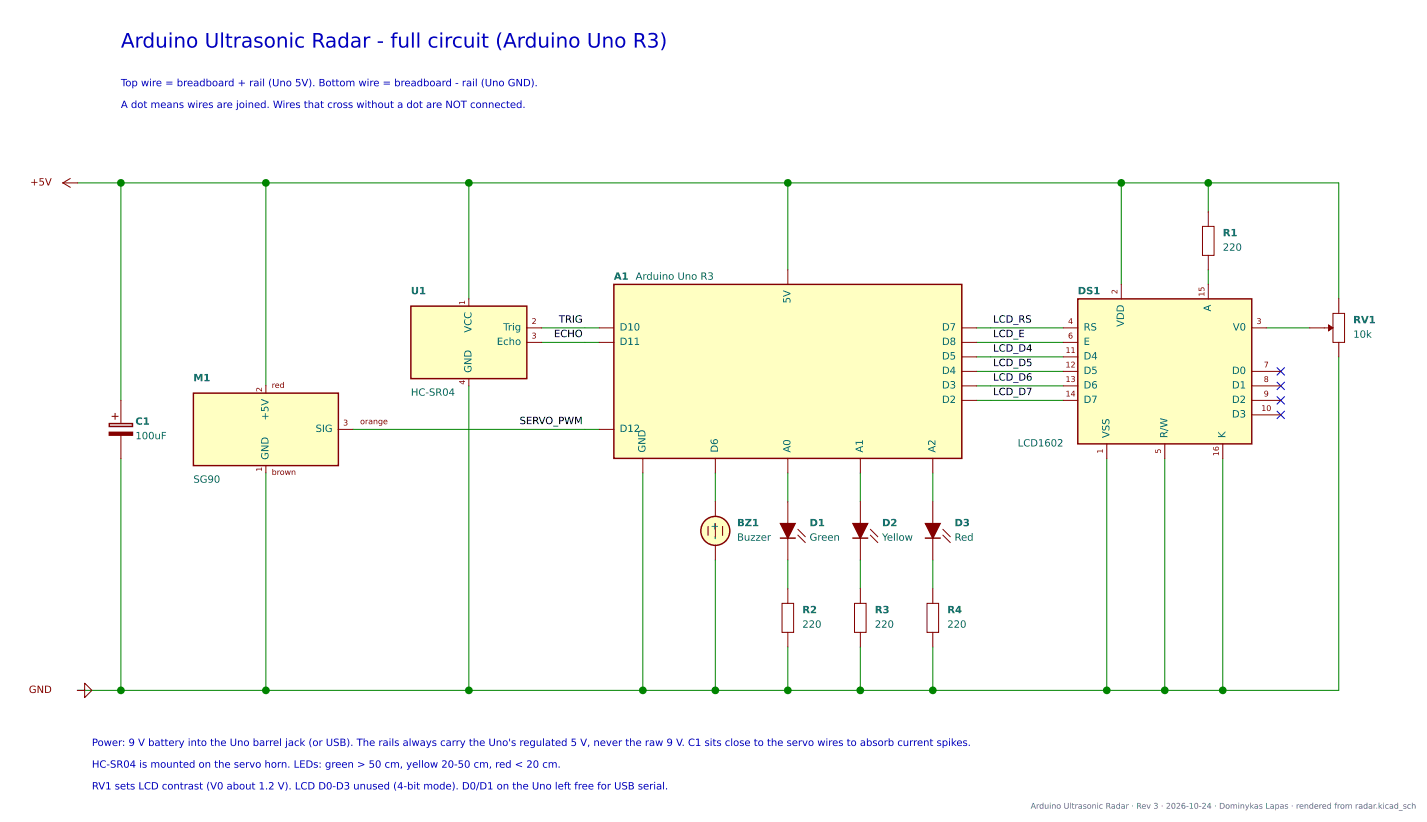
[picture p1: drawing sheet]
<svg xmlns="http://www.w3.org/2000/svg" width="250mm" height="144mm" viewBox="0 0 250 144" stroke-linecap="round" stroke-linejoin="round" font-family="sans-serif">
<g fill="none" stroke="#008400" stroke-width=".18">
<path d="M13.6 32h220.9v20.4M21.2 32v38.1M46.6 32v35.6M82.1 32v20.4M138 32v15.3M196.4 32v17.8M211.7 32v5.1M94.8 57.4h10.2M94.8 60h10.2M171 57.4h15.3M171 60h15.3M211.7 47.3v2.5"/>
<path d="M221.8 57.4h7.7M61.8 75.2h43.2M82.1 67.6v53.3M171 62.5h15.3M171 65.1h15.3M171 67.6h15.3M171 70.1h15.3M234.5 62.5v58.4h-220.9M21.2 80.3v40.6M46.6 82.8v38.1M112.6 82.8v38.1M125.3 82.8v5.1"/>
<path d="M125.3 98.1v22.8M138 82.8v5.1M138 98.1v5.1M150.7 82.8v5.1M150.7 98.1v5.1M163.4 82.8v5.1M163.4 98.1v5.1M193.9 80.3v40.6M204.1 80.3v40.6M214.2 80.3v40.6M138 113.3v7.6M150.7 113.3v7.6"/>
<path d="M163.4 113.3v7.6"/>
</g>
<g fill="#008400" stroke="#008400" stroke-width=".35">
<circle cx="21.2" cy="32" r=".5"/>
<circle cx="21.2" cy="120.9" r=".5"/>
<circle cx="46.6" cy="32" r=".5"/>
<circle cx="46.6" cy="120.9" r=".5"/>
<circle cx="82.1" cy="32" r=".5"/>
<circle cx="82.1" cy="120.9" r=".5"/>
<circle cx="112.6" cy="120.9" r=".5"/>
<circle cx="125.3" cy="120.9" r=".5"/>
<circle cx="138" cy="32" r=".5"/>
<circle cx="138" cy="120.9" r=".5"/>
<circle cx="150.7" cy="120.9" r=".5"/>
<circle cx="163.4" cy="120.9" r=".5"/>
<circle cx="193.9" cy="120.9" r=".5"/>
<circle cx="196.4" cy="32" r=".5"/>
<circle cx="204.1" cy="120.9" r=".5"/>
<circle cx="211.7" cy="32" r=".5"/>
<circle cx="214.2" cy="120.9" r=".5"/>
</g>
<path d="M223.7 64.4l1.3 1.3M223.7 67l1.3 1.2M223.7 69.5l1.3 1.3M223.7 72l1.3 1.3M225 64.4l-1.3 1.3M225 67l-1.3 1.2M225 69.5l-1.3 1.3M225 72l-1.3 1.3" fill="none" stroke="#0000c8" stroke-width=".18"/>
<g fill="#ffffc2" stroke="#840000" stroke-width=".25">
<path d="M107.5 49.8h61v30.5h-61z"/>
<path d="M72 53.6h20.3v12.7h-20.3z"/>
<path d="M33.9 68.9h25.4v12.7h-25.4z"/>
</g>
<path d="M19.1 74.2h4.1v.5h-4.1z" fill="none" stroke="#840000" stroke-width=".25"/>
<path d="M19.1 75.7h4.1v.5h-4.1z" fill="#840000" stroke="#840000" stroke-width=".25"/>
<path d="M188.8 52.4h30.5v25.4h-30.5z" fill="#ffffc2" stroke="#840000" stroke-width=".25"/>
<path d="M210.7 39.7h2v5h-2zM233.5 54.9h2.1v5.1h-2.1z" fill="none" stroke="#840000" stroke-width=".18"/>
<circle cx="125.3" cy="93" r="2.54" fill="#ffffc2" stroke="#840000" stroke-width=".25"/>
<g fill="none" stroke="#840000" stroke-width=".18">
<path d="M11 32l1.3 .8M11 32h2.6M12.3 31.3l-1.3 .7M211.7 37.1v2.6M82.1 52.4v1.2M92.3 57.4h2.5M92.3 60h2.5M105 57.4h2.5M105 60h2.5M138 47.3v2.5M168.5 57.4h2.5M168.5 60h2.5"/>
<path d="M186.3 57.4h2.5M186.3 60h2.5M196.4 49.8v2.6M211.7 44.7v2.6M211.7 49.8v2.6M219.3 57.4h2.5M229.5 57.4h4M234.5 52.4v2.5M234.5 60v2.5M19.7 72.9h1M20.2 72.4v1M21.2 70.1v4.1"/>
<path d="M21.2 76.2v4.1M46.6 67.6v1.3M59.3 75.2h2.5M82.1 66.3v1.3M105 75.2h2.5M168.5 62.5h2.5M168.5 65.1h2.5M168.5 67.6h2.5M168.5 70.1h2.5M186.3 62.5h2.5M186.3 65.1h2.5M186.3 67.6h2.5"/>
<path d="M186.3 70.1h2.5M193.9 77.8v2.5M204.1 77.8v2.5M214.2 77.8v2.5M219.3 65.1h5.1M219.3 67.6h5.1M219.3 70.1h5.1M219.3 72.7h5.1M46.6 81.6v1.2M112.6 80.3v2.5M124 92.2v1.6M125.3 80.3v2.5"/>
<path d="M125.3 87.9v2.6M125.3 91.7v2.6M125.3 95.5v2.6M126.6 92.2v1.6M138 80.3v2.5M138 87.9v3.8M138 94.3v3.8M139.8 92.7l1.3 1.3M139.8 93.8l1.3 1.2M150.7 80.3v2.5M150.7 87.9v3.8M150.7 94.3v3.8"/>
<path d="M152.5 92.7l1.3 1.3M152.5 93.8l1.3 1.2M163.4 80.3v2.5M163.4 87.9v3.8M163.4 94.3v3.8M165.2 92.7l1.3 1.3M165.2 93.8l1.3 1.2M137 105.7h2v5.1h-2zM138 103.2v2.5M138 110.8v2.5M149.7 105.7h2v5.1h-2zM150.7 103.2v2.5"/>
<path d="M150.7 110.8v2.5M162.4 105.7h2v5.1h-2zM163.4 103.2v2.5M163.4 110.8v2.5M13.6 120.9h1.2v-1.2l1.3 1.2-1.3 1.3v-1.3"/>
</g>
<path d="M232.8 56.9l.7 .5-.7 .5z" fill="#840000" stroke="#840000" stroke-width=".18"/>
<g fill="#840000" stroke="#840000" stroke-width=".25">
<path d="M136.7 91.7h2.6l-1.3 2.6z"/>
<path d="M149.4 91.7h2.6l-1.3 2.6z"/>
<path d="M162.1 91.7h2.6l-1.3 2.6z"/>
</g>
<path d="M136.7 94.3h2.6M149.4 94.3h2.6M162.1 94.3h2.6" fill="none" stroke="#840000" stroke-width=".25"/>
<text font-size="3.5" fill="#0000c2" x="21.2" y="8.3">Arduino Ultrasonic Radar - full circuit (Arduino Uno R3)</text>
<g font-size="1.8" fill="#0000c2">
<text x="21.2" y="15.1">Top wire = breadboard + rail (Uno 5V). Bottom wire = breadboard - rail (Uno GND).</text>
<text x="21.2" y="18.9">A dot means wires are joined. Wires that cross without a dot are NOT connected.</text>
<text x="16.1" y="130.7">Power: 9 V battery into the Uno barrel jack (or USB). The rails always carry the Uno's regulated 5 V, never the raw 9 V. C1 sits close to the servo wires to absorb current spikes.</text>
<text x="16.1" y="134.5">HC-SR04 is mounted on the servo horn. LEDs: green &gt; 50 cm, yellow 20-50 cm, red &lt; 20 cm.</text>
<text x="16.1" y="138.3">RV1 sets LCD contrast (V0 about 1.2 V). LCD D0-D3 unused (4-bit mode). D0/D1 on the Uno left free for USB serial.</text>
</g>
<g font-size="1.8" fill="#840000">
<text x="5.3" y="32.5">+5V</text>
<text x="5.1" y="121.4">GND</text>
</g>
<g font-size="1.8" fill="#006464">
<text x="214.2" y="41.4">R1</text>
<text x="214.2" y="43.9">220</text>
<text x="72" y="51.5">U1</text>
<text x="107.5" y="49">A1</text>
<text x="111.3" y="49">Arduino Uno R3</text>
<text x="138.5" y="53.1" transform="rotate(-90 138.5 53.1)">5V</text>
<text x="188.8" y="51.5">DS1</text>
<text x="82.6" y="58.3" transform="rotate(-90 82.6 58.3)">VCC</text>
<text x="88.2" y="57.9">Trig</text>
<text x="108.6" y="57.9">D10</text>
<text x="165" y="57.9">D7</text>
<text x="189.8" y="57.9">RS</text>
<text x="196.9" y="57.3" transform="rotate(-90 196.9 57.3)">VDD</text>
<text x="212.1" y="54.6" transform="rotate(-90 212.1 54.6)">A</text>
<text x="216" y="57.9">V0</text>
<text x="237.1" y="56.6">RV1</text>
<text x="237.1" y="59.2">10k</text>
<text x="82.6" y="65.3" transform="rotate(-90 82.6 65.3)">GND</text>
<text x="87" y="60.4">Echo</text>
<text x="108.6" y="60.4">D11</text>
<text x="165" y="60.4">D8</text>
<text x="165" y="63">D5</text>
<text x="165" y="65.5">D4</text>
<text x="189.8" y="60.4">E</text>
<text x="189.8" y="63">D4</text>
<text x="189.8" y="65.5">D5</text>
<text x="215.8" y="65.5">D0</text>
<text x="33.9" y="66.8">M1</text>
<text x="72" y="69.3">HC-SR04</text>
<text x="165" y="68.1">D3</text>
<text x="165" y="70.6">D2</text>
<text x="189.8" y="68.1">D6</text>
<text x="189.8" y="70.6">D7</text>
<text x="215.8" y="68.1">D1</text>
<text x="215.8" y="70.6">D2</text>
<text x="23.7" y="74.4">C1</text>
<text x="23.7" y="76.9">100uF</text>
<text x="47" y="73.7" transform="rotate(-90 47 73.7)">+5V</text>
<text x="55.3" y="75.7">SIG</text>
<text x="108.6" y="75.7">D12</text>
<text x="194.4" y="76.7" transform="rotate(-90 194.4 76.7)">VSS</text>
<text x="204.5" y="76.7" transform="rotate(-90 204.5 76.7)">R/W</text>
<text x="214.7" y="76.7" transform="rotate(-90 214.7 76.7)">K</text>
<text x="215.8" y="73.1">D3</text>
<text x="47" y="80.6" transform="rotate(-90 47 80.6)">GND</text>
<text x="113.1" y="79.3" transform="rotate(-90 113.1 79.3)">GND</text>
<text x="125.8" y="79.3" transform="rotate(-90 125.8 79.3)">D6</text>
<text x="138.5" y="79.3" transform="rotate(-90 138.5 79.3)">A0</text>
<text x="151.2" y="79.3" transform="rotate(-90 151.2 79.3)">A1</text>
<text x="163.9" y="79.3" transform="rotate(-90 163.9 79.3)">A2</text>
<text x="178.3" y="78.2">LCD1602</text>
<text x="33.9" y="84.6">SG90</text>
<text x="125.8" y="94.5" transform="rotate(-90 125.8 94.5)">- +</text>
<text x="129.1" y="92.2">BZ1</text>
<text x="129.1" y="94.7">Buzzer</text>
<text x="141.8" y="92.2">D1</text>
<text x="141.8" y="94.7">Green</text>
<text x="154.5" y="92.2">D2</text>
<text x="154.5" y="94.7">Yellow</text>
<text x="167.2" y="92.2">D3</text>
<text x="167.2" y="94.7">Red</text>
<text x="140.6" y="107.4">R2</text>
<text x="153.3" y="107.4">R3</text>
<text x="166" y="107.4">R4</text>
<text x="140.6" y="110">220</text>
<text x="153.3" y="110">220</text>
<text x="166" y="110">220</text>
</g>
<g font-size="1.8">
<text x="97" y="59.1">ECHO</text>
<text x="97.9" y="56.5">TRIG</text>
<text x="174" y="56.5">LCD_RS</text>
<text x="174" y="59.1">LCD_E</text>
<text x="174" y="61.6">LCD_D4</text>
<text x="174" y="64.1">LCD_D5</text>
<text x="174" y="66.7">LCD_D6</text>
<text x="174" y="69.2">LCD_D7</text>
<text x="91" y="74.3">SERVO_PWM</text>
</g>
<g font-size="1.4" fill="#840000">
<text x="81.5" y="53.4" transform="rotate(-90 81.5 53.4)">1</text>
<text x="195.8" y="51.5" transform="rotate(-90 195.8 51.5)">2</text>
<text x="211" y="52" transform="rotate(-90 211 52)">15</text>
<text x="93.1" y="56.8">2</text>
<text x="93.1" y="59.3">3</text>
<text x="187.1" y="56.8">4</text>
<text x="187.1" y="59.3">6</text>
<text x="220.1" y="56.8">3</text>
<text x="186.7" y="61.8">11</text>
<text x="186.7" y="64.4">12</text>
<text x="221.4" y="64.4">7</text>
<text x="45.9" y="68.7" transform="rotate(-90 45.9 68.7)">2</text>
<text x="47.6" y="68">red</text>
<text x="81.5" y="67.4" transform="rotate(-90 81.5 67.4)">4</text>
<text x="186.7" y="66.9">13</text>
<text x="186.7" y="69.5">14</text>
<text x="221" y="72">10</text>
<text x="221.4" y="66.9">8</text>
<text x="221.4" y="69.5">9</text>
<text x="60.1" y="74.5">3</text>
<text x="63.1" y="74.3">orange</text>
<text x="45.9" y="82.6" transform="rotate(-90 45.9 82.6)">1</text>
<text x="47.6" y="83.2">brown</text>
<text x="193.2" y="79.5" transform="rotate(-90 193.2 79.5)">1</text>
<text x="203.4" y="79.5" transform="rotate(-90 203.4 79.5)">5</text>
<text x="213.5" y="79.9" transform="rotate(-90 213.5 79.9)">16</text>
</g>
<text font-size="1.4" fill="#666" x="180.6" y="141.7">Arduino Ultrasonic Radar · Rev 3 · 2026-10-24 · Dominykas Lapas · rendered from radar.kicad_sch</text>
</svg>
